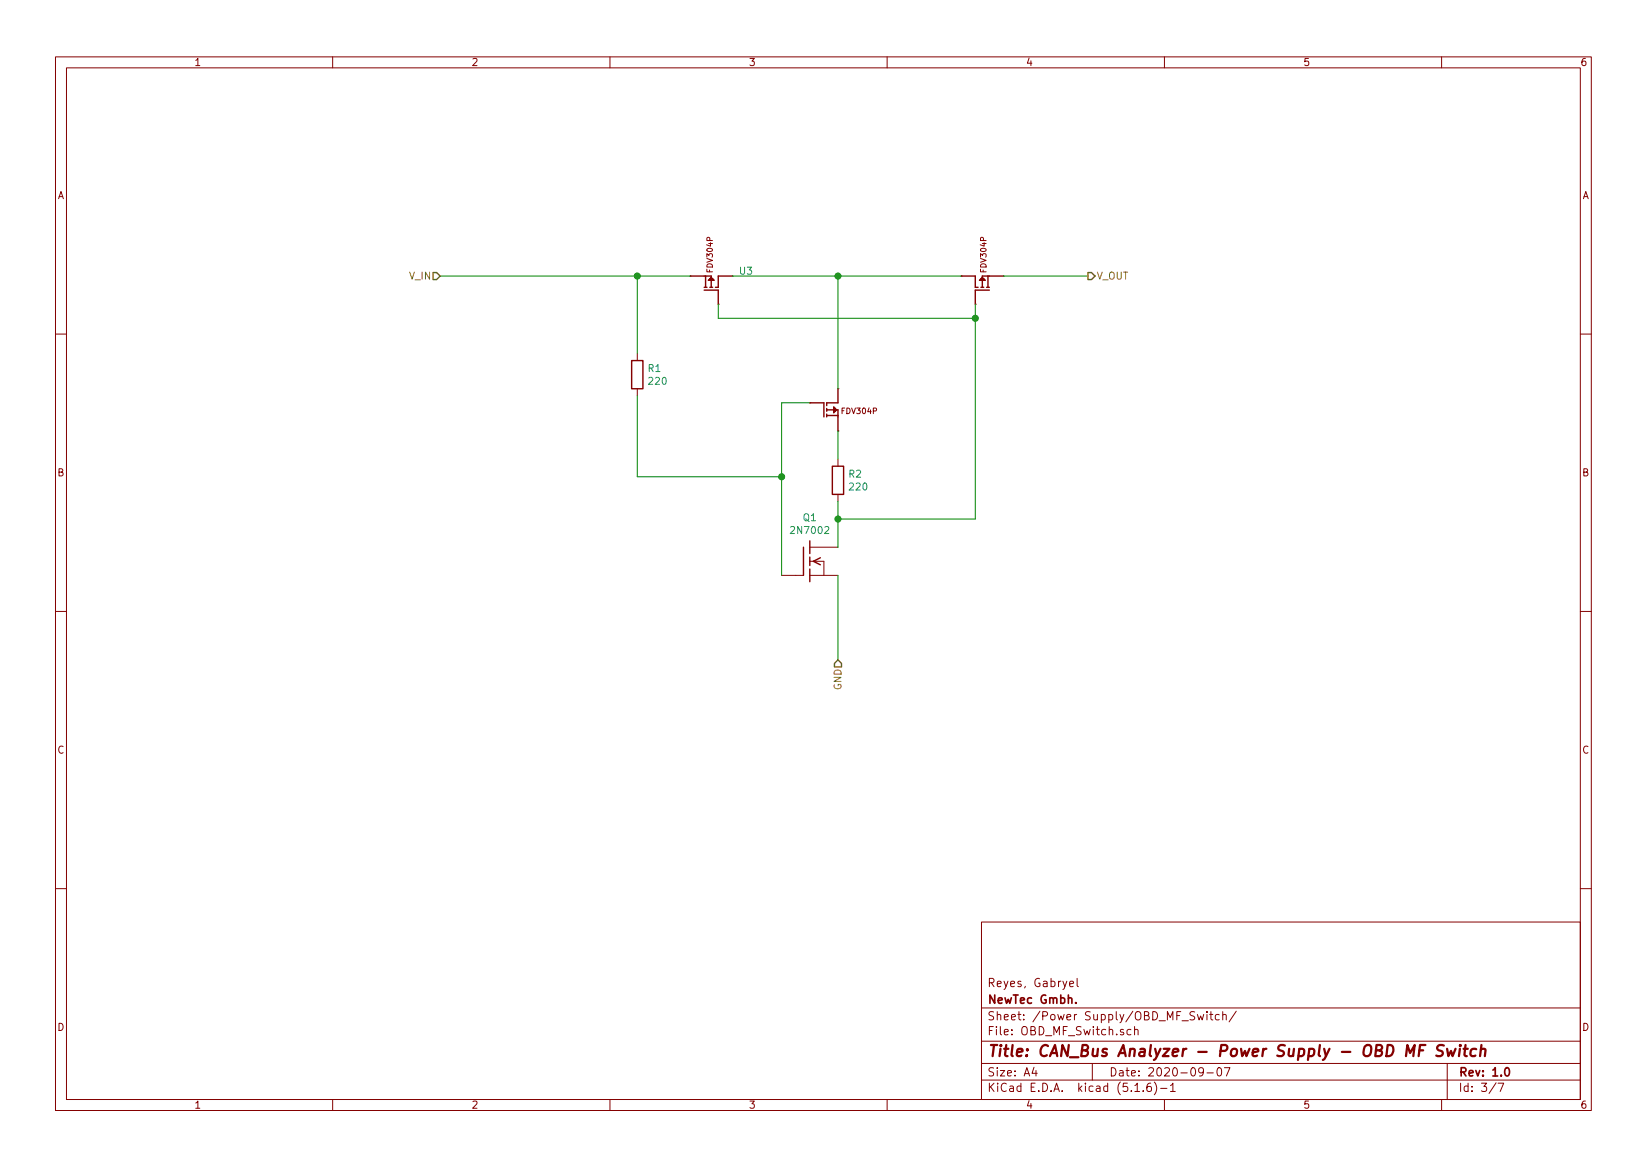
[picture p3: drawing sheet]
<svg xmlns="http://www.w3.org/2000/svg" width="297mm" height="210mm" viewBox="0 0 297 210" stroke-linecap="round" stroke-linejoin="round" font-family="sans-serif">
<g fill="none" stroke="#840000" stroke-width=".18">
<path d="M10 10.3h277v189.9h-277zM12 12.2h273v186.1h-273zM60 10.3v1.9M110 10.3v1.9M160 10.3v1.9M210 10.3v1.9M260 10.3v1.9M124.5 49.8h.1M129.5 54.9h.1M132.1 49.8h.1M173.4 49.8h.1M175.9 54.9h.1"/>
<path d="M181 49.8h.1M10 60.2h2M114.9 63.7v1.3M114.9 70.1v1.3M146 72.6h.1M151.1 77.7h.1M151.1 70.1h.1M285 60.2h2M146 98.7h5.1M151.1 82.8v1.3M151.1 89.1v1.3M10 110.3h2"/>
<path d="M141 103.8h3.8M146 103.8h5.1M146 101.2h2.6v2.6M285 110.3h2M10 160.2h2M177 166.3h108v32h-108zM192.9 177.4l.7-.1-.1-.3-.4-.1-.2 .2 .1 .7h.5M194.3 176.4v1.3l.2 .2M285 160.2h2M60 198.3v1.9M110 198.3v1.9M160 198.3v1.9"/>
<path d="M177 194.8h108M177 191.8h108M177 187.8h108M177 181.8h108M186.5 192.5l-.4 1h1M186.8 193v1M197 191.8v3M204 185.7l-.4-.1-.3 .3v.6l.3 .1 .4-.1M204.6 185.7l.2-.1 .4 .1 .1 .9M204.6 185.1v1.5M204.7 196.8h.8M206.2 196.7v.1"/>
<path d="M207.5 195.3a.59 .59 0 0 0-.7 .7v.5l.2 .2 .4 .1 .2-.1 .1-.5-.2-.2-.4-.1-.3 .3M208.2 195.1a1.71 1.71 0 0 1 0 2.3M209.3 196.3h1.2M210 198.3v1.9M211.1 195.8l.4-.5v1.5M211.1 196.8h.9M216 182.9l.3 1 .2-.7 .3 .7 .3-1M217 193.2l-.2 .3-.5-.1-.1-.2v-.4l.1-.2 .5-.1 .2 .2a1.19 1.19 0 0 1-.2 1.2l-.5 .1M217.7 182.4v.2M217.7 193.5h1.1M217.7 182.9v1M218.2 182.9h.5"/>
<path d="M218.4 182.4v1.3l.3 .2M219.6 192.7l.4-.2a.94 .94 0 0 1 0 1.5 .82 .82 0 0 1-.4-1.3zM219.9 183l-.4-.1-.3 .3 .1 .6h.6M220.5 183.1l.3-.2 .3 .1 .1 .9M220.5 182.4v1.5M220.8 192.5h1l-.6 1.5M223 182.3l-1.3 2M260 198.3v1.9M261 191.8v6.5M269.8 195.2l-1.2 2M270.2 195.3h1l-.6 1.5"/>
</g>
<path d="M194 180.8v.1M271.5 192.7l.2-.2a.81 .81 0 0 1 .6 .6 .81 .81 0 0 1-.3 .8l-.1 .1a.79 .79 0 0 1-.4-1.3z" fill="none" stroke="#840000" stroke-width=".3"/>
<path d="M256 189.4h.7M257.1 188.4h-1l-.2 2M260.4 188.5l-.3-.1-.7 .1a.47 .47 0 0 0-.2 .5 .47 .47 0 0 0 .3 .4l.4 .1a.48 .48 0 0 1 .3 .5 .48 .48 0 0 1-.4 .4l-.8-.1M261 189.1l.2 1.3 .5-.9 .3 .9 .5-1.3M263.3 189.1l-.2 1.3M263.4 188.4l-.1 .2M264 189.1h.7M264.3 188.4l-.2 1.8 .1 .1 .3 .1M266.2 189.2a.68 .68 0 0 0-.9 .3l-.1 .6 .1 .2 .2 .1 .6-.1M267.1 189.3a.5 .5 0 0 1 .8 .1l-.1 1M267.2 188.4l-.3 2" fill="none" stroke="#840000" stroke-width=".41"/>
<g fill="none" stroke="#840000" stroke-width=".25">
<path d="M124.5 49.8h3.8v2M127 52.3h2.5v2.6M127 51.8h.5M127.3 49.8v2M128 51.8h.5M128 50.3l.3 .2 .2-.2M128.3 50l.5 .5h-1zM132.1 49.8h-2.6v2h-.5M173.4 49.8h2.5v2h.5M176.7 50.5l.5-.5 .5 .5zM176.9 51.8h.5M176.9 50.3l.3 .2 .2-.2"/>
<path d="M177.9 51.8h.5M178.2 49.8v2M178.4 52.3h-2.5v2.6M181 49.8h-3.8v2M113.9 65h2.1v5.1h-2.1zM146 72.6h2.6v2.6M149.1 73.7v.5M149.1 74.7v.5M149.1 73.9h2v3.8M149.1 74.9h2M150.4 73.4l.5 .5-.5 .5zM150.6 73.7l-.2 .2 .2 .3"/>
<path d="M151.1 70.1v2.5h-2v.5M144.9 98.7v5.1M146 97.5v2.3M150.1 84.1h2v5h-2zM146 100.5v1.5M146 102.6v2.3M148 100.6l-1.3 .6 1.3 .6"/>
</g>
<path d="M79.4 49.8h45.1M114.9 49.8v13.9M129.5 54.9v2.5h46.4M132.1 49.8h41.3M151.1 49.8v20.3M175.9 54.9v38.7h-24.8M181 49.8h15.2M114.9 71.4v14.6h26.1M146 72.6h-5v31.2M151.1 77.7v5.1M151.1 90.4v8.3M151.1 103.8v15.2" fill="none" stroke="#008400" stroke-width=".18"/>
<path d="M78.1 49.1h.6l.7 .7-.7 .6h-.6zM196.2 49.1h.6l.7 .7-.7 .6h-.6zM151.1 119l.7 .6v.7h-1.3v-.7z" fill="none" stroke="#848400" stroke-width=".25"/>
<g fill="#008400" stroke="#008400" stroke-width=".25">
<circle cx="175.9" cy="57.4" r=".51"/>
<circle cx="114.9" cy="49.8" r=".51"/>
<circle cx="151.1" cy="93.6" r=".51"/>
<circle cx="151.1" cy="49.8" r=".51"/>
<circle cx="141" cy="86" r=".51"/>
</g>
<text font-size="2.8" fill="#840000" x="178" y="190.5">Title: CAN_Bus Analyzer - Power Supply - OBD MF Switch</text>
<g font-size="2.1" fill="#840000">
<text x="178" y="178">Reyes, Gabryel</text>
<text x="178" y="184">Sheet: /Power Supply/OBD_MF_Switch/</text>
<text x="178" y="181">NewTec Gmbh.</text>
<text x="178" y="186.7">File: OBD_MF_Switch.sch</text>
<text x="178" y="196.9">KiCad E.D.A. kicad (5.1.6)-1</text>
<text x="178" y="194.1">Size: A4</text>
<text x="200" y="194.1">Date: 2020-09-07</text>
<text x="263" y="194.1">Rev: 1.0</text>
<text x="263" y="196.9">Id: 3/7</text>
</g>
<g font-size="1.8" fill="#840000">
<text x="35" y="11.9">1</text>
<text x="85" y="11.9">2</text>
<text x="135" y="11.9">3</text>
<text x="185" y="11.9">4</text>
<text x="235" y="11.9">5</text>
<text x="285" y="11.9">6</text>
<text x="10.4" y="35.9">A</text>
<text x="285.4" y="35.9">A</text>
<text x="10.4" y="85.9">B</text>
<text x="285.4" y="85.9">B</text>
<text x="10.4" y="135.9">C</text>
<text x="285.4" y="135.9">C</text>
<text x="10.4" y="185.9">D</text>
<text x="285.4" y="185.9">D</text>
<text x="35" y="199.9">1</text>
<text x="85" y="199.9">2</text>
<text x="135" y="199.9">3</text>
<text x="185" y="199.9">4</text>
<text x="235" y="199.9">5</text>
<text x="285" y="199.9">6</text>
</g>
<g font-size="1.8" fill="#848400">
<text x="73.9" y="50.4">V_IN</text>
<text x="197.7" y="50.4">V_OUT</text>
<text x="151.8" y="124.5" transform="rotate(-90 151.8 124.5)">GND</text>
</g>
<g font-size="1.8" fill="#008484">
<text x="133.4" y="49.5">U3</text>
<text x="116.9" y="67.1">R1</text>
<text x="117.1" y="69.4">220</text>
<text x="153.1" y="86.1">R2</text>
<text x="153.3" y="88.4">220</text>
<text x="144.9" y="94">Q1</text>
<text x="143" y="96.3">2N7002</text>
</g>
<g font-size="1.4" fill="#840000">
<text x="128.5" y="49" transform="rotate(-90 128.5 49)">FDV304P</text>
<text x="177.9" y="49" transform="rotate(-90 177.9 49)">FDV304P</text>
<text x="151.9" y="74.6">FDV304P</text>
</g>
</svg>
